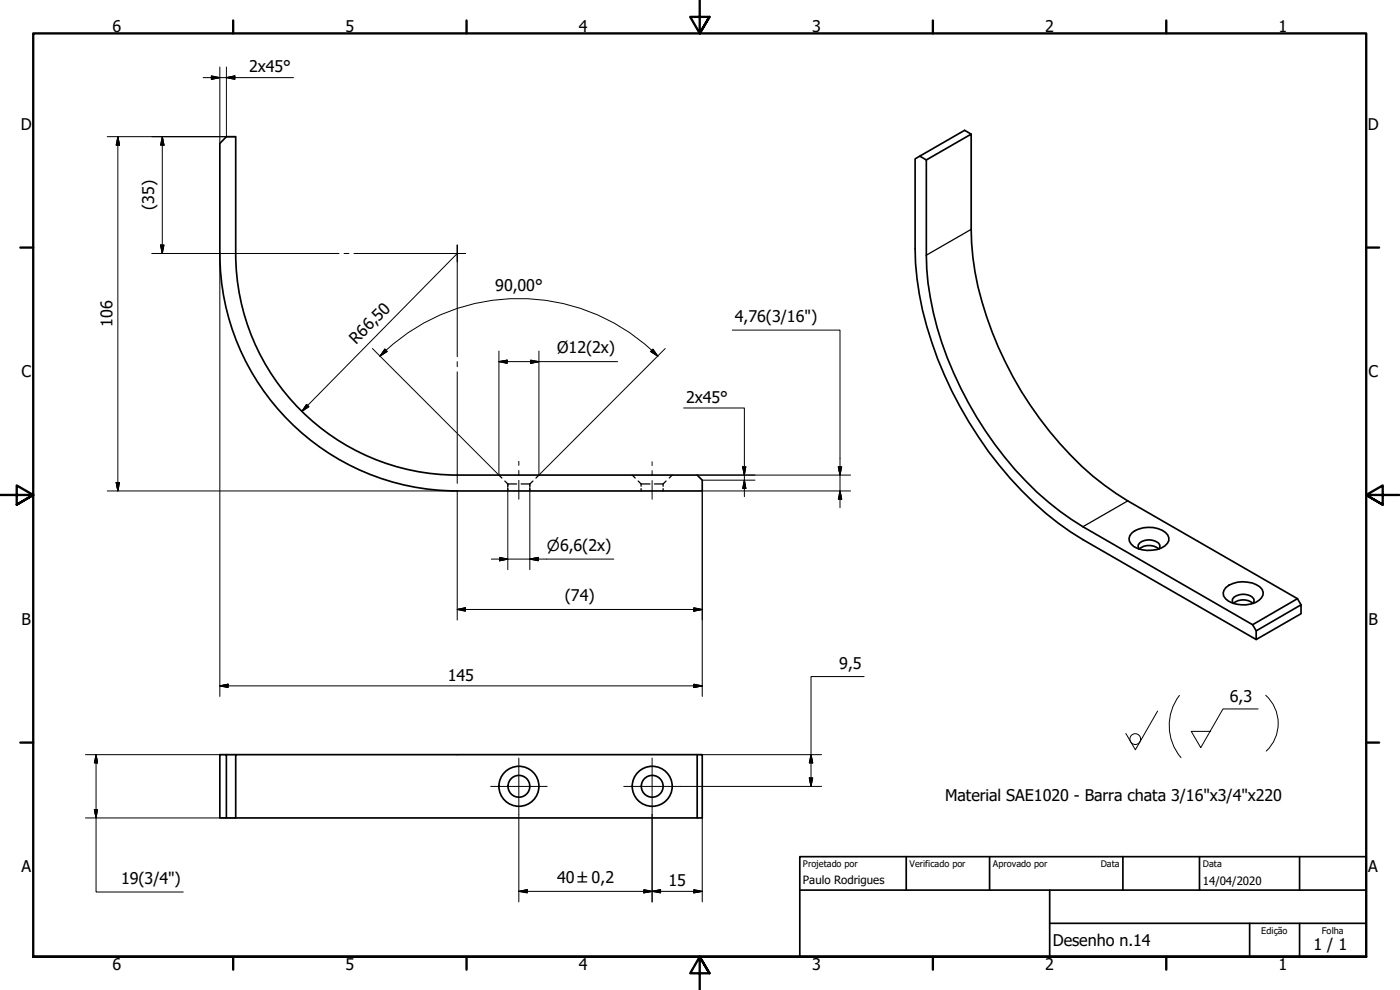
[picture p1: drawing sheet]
<svg xmlns="http://www.w3.org/2000/svg" width="420mm" height="297mm" viewBox="0 0 420 297" stroke-linecap="round" stroke-linejoin="round" font-family="sans-serif">
<!-- layer: Oculto (ISO) -->
<g fill="none" stroke="#000" stroke-width=".38">
<path d="M149.7 142.5l.9 .9M151.5 144.3l.9 .9M152.4 145.2h2.7M152.4 145.2v.7M152.4 146.6v.7M156.4 145.2h2.6M159 145.2v.7M159 146.6v.7M160 144.3l-1 .9M161.7 142.5l-.9 .9M189.7 142.5l.9 .9M191.5 144.3l.9 .9"/>
<path d="M192.4 145.2h2.7M192.4 145.2v.7M192.4 146.6v.7M196.4 145.2h2.6M199 145.2v.7M199 146.6v.7M199.9 144.3l-.9 .9M201.7 142.5l-.8 .9"/>
</g>
<g fill="none" stroke="#000" stroke-width=".51">
<path d="M278 48l13.5-7.8v28.6a95.4 95.4 0 0 0 12.5 44.2 101.5 101.5 0 0 0 31 35.1l3.5 2.2 50.9 29.3M291.5 40.2l-2-1.1-14.9 8.6v27a102 102 0 0 0 13.5 47.3 107.8 107.8 0 0 0 33.1 37.6l3.8 2.3 52 30v-2.6l-1.1-1.9-50.9-29.4a99 99 0 0 1-36.7-41.6 92.8 92.8 0 0 1-10.3-39.8v-28.6l-2-1.2M66 76.1v-33.1l1.9-2h2.8v35.1M66 76a71.3 71.3 0 0 0 71.2 71.3h73.6v-3.2l-1.6-1.6h-72a66.5 66.5 0 0 1-66.5-66.5M339.7 159.9a8.7 8.7 0 0 1 10.1-.1 2.38 2.38 0 0 1-.2 4 8.6 8.6 0 0 1-10.1-.6 2.24 2.24 0 0 1 .2-3.3zM341.8 164.7a1.48 1.48 0 0 1 1-2.3 4.4 4.4 0 0 1 5.2 1l.1 .7-.2 .6M341.9 164.7a4.7 4.7 0 0 1 5.9 0M367.9 176.3a8.4 8.4 0 0 1 10.9 .5 2.4 2.4 0 0 1-1 3.3 8.7 8.7 0 0 1-10-.5 2.24 2.24 0 0 1 .1-3.3zM376 181a4.8 4.8 0 0 0-5.9 0l-.3-.6a2.17 2.17 0 0 1 2.2-2 4.2 4.2 0 0 1 4.3 1.4l.1 .6-.3 .6M377 189.3l13.5-7.8v2.6l-13.5 7.8M390.5 181.5l-1.1-1.9-13.5 7.8M66 226.4h1.9v19h-1.9z"/>
<path d="M67.9 226.4h2.8M209.2 226.4h-138.5v19M67.9 245.4h142.9v-19h-1.6v19"/>
<circle cx="155.7" cy="235.9" r="3.3"/>
<circle cx="155.7" cy="235.9" r="6"/>
<circle cx="195.7" cy="235.9" r="3.3"/>
<circle cx="195.7" cy="235.9" r="6"/>
</g>
<path d="M291.5 68.8l-13.5 7.8M338.5 150.3l-13.5 7.7" fill="none" stroke="#000" stroke-width=".38"/>
<!-- layer: Borda (ISO) -->
<g fill="none" stroke="#000" stroke-width=".7">
<path d="M70 6.1v3.9M140 6.1v3.9M210 0v10l-2.9-4.9h5.8l-2.9 4.9 2.9-4.9M280 6.1v3.9M350 6.1v3.9M6.1 74.3h3.9M410 74.3h3.9M0 148.5h10l-5-2.8v5.7l5-2.9-5 2.9M420 148.5h-10l5-2.8v5.7l-5-2.9 5 2.9M6.1 222.8h3.9M410 222.8h3.9M10 287.1v-277.1h400v277.1h-400h400"/>
<path d="M70 287.1v3.8M140 287.1v3.8M212.9 292l-2.9-4.9 2.9 4.9h-5.8l2.9-4.9v9.9M280 287.1v3.8M350 287.1v3.8"/>
</g>
<path d="M240 257h170v30.1h-170zM272 257v10.1M297 257v10.1M337 257v10.1M360 257v10.1M390 257v10.1M240 267.1h170M315 277h95M315 267.1v20M375 277v10.1M390 277v10.1" fill="none" stroke="#000" stroke-width=".51"/>
<!-- layer: Geometria de rascunho (ISO) -->
<path d="M354 208.6a14.9 14.9 0 0 0 .4 18.7M379.8 208.6a11.4 11.4 0 0 1 .2 16.8" fill="none" stroke="#000" stroke-width=".3"/>
<!-- layer: Marca de centro (ISO) -->
<path d="M68.2 76.1h33.5M103.3 76.1h1.4M106.2 76.1h31h-2.5M137.2 73.5v2.6v-2.6M137.2 78.5v-2.4v30.9M139.7 76.1h-2.5h2.5M137.2 108.5v1.5M137.2 111.6v33.4M147.3 236h16.9M155.7 227.4v17M187.2 236h17M195.7 227.4v17" fill="none" stroke="#000" stroke-width=".3"/>
<g fill="none" stroke="#000" stroke-width=".3">
<path d="M61 23.3h27.1M63.4 22.8l2.6 .5-2.6 .5zM66 20.1v22.9M67.9 23.3l2.6-.5v1zM67.9 20.1v20.9M32.2 41h38.5M35.4 41l.5 2.5h-1zM35.4 41v106.3M48.7 41l.5 2.5h-1zM48.7 41v35.1M45.5 76.1h22.7M48.2 73.5h1l-.5 2.6z"/>
<path d="M66 76.1v132.9M137.2 76.1l-46.6 47.3M219.8 99h32.3v53.3M111.8 104.6l25.3 25.3M115.5 104.8l.7 .7-2.2 1.4zM149.7 108.5l2.5-.4v.9zM149.7 108.5h35.7M149.7 105.3v37.2l-12.3-12.3M159.3 108.1l2.4 .4-2.4 .5zM195.6 105.1a59 59 0 0 0-81.6 1.8M195.6 105.1l1.8 1.8M196 104.8l1.4 2.1-2.1-1.4z"/>
<path d="M199.6 104.6l-37.9 37.9v-37.2M92 121.3l.7 .7-2.1 1.4zM205.2 122.4h18.2v26.6M32.2 147.3h105v38.7M34.9 144.8h1l-.5 2.5zM152.4 145.2v25.7M159 145.2v25.7M209.2 142.5h46.1M210.8 144.1h15.8M222.9 140.1h.9l-.4 2.4zM223.4 144.1l.4 2.4h-.9zM251.6 140.1h1l-.5 2.4z"/>
<path d="M252.1 147.3l.5 2.5h-1zM255.3 147.3h-44.5v61.7M147.4 167.8h36.8M149.9 167.2l2.5 .6-2.5 .5zM159 167.8l2.5-.6v1.1zM137.2 182.9l2.5-.5v1zM137.2 182.9h73.6M208.2 182.4l2.6 .5-2.6 .5zM66 205.8l2.5-.5v1zM66 205.8h144.8M208.2 205.3l2.6 .5-2.6 .5zM259.3 203h-15.9v33"/>
<path d="M25.7 226.4h45M28.8 226.4l.5 2.5h-1zM28.8 226.4v41.2h26.2M204.2 236h42.4M209.2 226.4h37.4M242.9 233.4h1l-.5 2.6zM243.4 226.4l.5 2.5h-1zM25.7 245.4h45M28.3 242.9h1l-.5 2.5zM155.7 244.4v26.2M195.7 244.4v26.2M210.8 245.4v25.2"/>
<path d="M155.7 267.4l2.5-.5v1zM155.7 267.4h55.1M193.2 266.9l2.5 .5-2.5 .5zM195.7 267.4l2.5-.5v1zM208.2 266.9l2.6 .5-2.6 .5z"/>
</g>
<g fill="#000" stroke="#000" stroke-width=".3">
<path d="M63.4 23.8l2.6-.5zM63.4 22.8l2.6 .5-2.6 .5zM67.9 23.3l2.6-.5zM67.9 23.3l2.6-.5v1zM35.4 41l.5 2.5zM35.4 41l.5 2.5h-1zM48.7 41l.5 2.5zM48.7 41l.5 2.5h-1zM48.2 73.5l.5 2.6zM48.2 73.5h1l-.5 2.6zM115.5 104.8l-1.5 2.1zM115.5 104.8l.7 .7-2.2 1.4z"/>
<path d="M149.7 108.5l2.5-.4zM149.7 108.5l2.5-.4v.9zM159.3 109l2.4-.5zM159.3 108.1l2.4 .4-2.4 .5zM195.3 105.5l2.1 1.4zM196 104.8l1.4 2.1-2.1-1.4zM92 121.3l-1.4 2.1zM92 121.3l.7 .7-2.1 1.4zM34.9 144.8l.5 2.5zM34.9 144.8h1l-.5 2.5zM222.9 140.1l.5 2.4zM222.9 140.1h.9l-.4 2.4z"/>
<path d="M223.4 144.1l.4 2.4zM223.4 144.1l.4 2.4h-.9zM251.6 140.1l.5 2.4zM251.6 140.1h1l-.5 2.4zM252.1 147.3l.5 2.5zM252.1 147.3l.5 2.5h-1zM149.9 168.3l2.5-.5zM149.9 167.2l2.5 .6-2.5 .5zM159 167.8l2.5-.6zM159 167.8l2.5-.6v1.1zM137.2 182.9l2.5-.5zM137.2 182.9l2.5-.5v1z"/>
<path d="M208.2 183.4l2.6-.5zM208.2 182.4l2.6 .5-2.6 .5zM66 205.8l2.5-.5zM66 205.8l2.5-.5v1zM208.2 206.3l2.6-.5zM208.2 205.3l2.6 .5-2.6 .5zM28.8 226.4l.5 2.5zM28.8 226.4l.5 2.5h-1zM242.9 233.4l.5 2.6zM242.9 233.4h1l-.5 2.6zM243.4 226.4l.5 2.5zM243.4 226.4l.5 2.5h-1z"/>
<path d="M28.3 242.9l.5 2.5zM28.3 242.9h1l-.5 2.5zM155.7 267.4l2.5-.5zM155.7 267.4l2.5-.5v1zM193.2 267.9l2.5-.5zM193.2 266.9l2.5 .5-2.5 .5zM195.7 267.4l2.5-.5zM195.7 267.4l2.5-.5v1zM208.2 267.9l2.6-.5zM208.2 266.9l2.6 .5-2.6 .5z"/>
</g>
<!-- layer: Linha de centro (ISO) -->
<path d="M155.7 138.4v1.2M195.7 138.5v1.2M155.7 144.1v5.7M155.7 141.1v1.5M195.7 144.2v5.6M195.7 141.2v1.5" fill="none" stroke="#000" stroke-width=".3"/>
<g fill="none" stroke="#000" stroke-width=".3">
<path d="M347.4 213.3l-6.7 11.7-2.8-4.9M377.6 212.7h-10.6l-6.6 11.6-2.9-4.9h5.7"/>
<circle cx="340.7" cy="221.8" r="1.62"/>
</g>
<g font-size="4.8">
<text x="33.7" y="9.6">6</text>
<text x="103.7" y="9.6">5</text>
<text x="173.7" y="9.6">4</text>
<text x="243.7" y="9.6">3</text>
<text x="313.7" y="9.6">2</text>
<text x="383.7" y="9.6">1</text>
<text x="74.8" y="21.7">2x45°</text>
<text x="6.2" y="38.9">D</text>
<text x="410.5" y="38.9">D</text>
<text x="46.2" y="63" transform="rotate(-90 46.2 63)">(35)</text>
<text x="148.6" y="87.2">90,00°</text>
<text x="33.8" y="98.1" transform="rotate(-90 33.8 98.1)">106</text>
<text x="220.5" y="96.6">4,76(3/16&quot;)</text>
<text x="106.9" y="103.4" transform="rotate(-45 106.9 103.4)">R66,50</text>
<text x="167.3" y="106">Ø12(2x)</text>
<text x="6.4" y="113.1">C</text>
<text x="410.7" y="113.1">C</text>
<text x="205.9" y="120.8">2x45°</text>
<text x="169.5" y="180.4">(74)</text>
<text x="6.4" y="187.4">B</text>
<text x="410.7" y="187.4">B</text>
<text x="251.8" y="200.6">9,5</text>
<text x="134.4" y="204.2">145</text>
<text x="369.1" y="210.6">6,3</text>
<text x="283.7" y="240.3">Material SAE1020 - Barra chata 3/16&quot;x3/4&quot;x220</text>
<text x="6.4" y="261.7">A</text>
<text x="410.7" y="261.7">A</text>
<text x="36.3" y="265.2">19(3/4&quot;)</text>
<text x="167.2" y="265">40 ±0,2</text>
<text x="200.6" y="265.8">15</text>
<text x="316" y="283.8">Desenho n.14</text>
<text x="394.2" y="285">1 / 1</text>
<text x="33.7" y="290.9">6</text>
<text x="103.7" y="290.9">5</text>
<text x="173.7" y="290.9">4</text>
<text x="243.7" y="290.9">3</text>
<text x="313.7" y="290.9">2</text>
<text x="383.7" y="290.9">1</text>
</g>
<text font-size="4.6" x="164.1" y="165.3">⌀6,6(2x)</text>
<g font-size="3.4">
<text x="241" y="265.4">Paulo Rodrigues</text>
<text x="361" y="265.5">14/04/2020</text>
</g>
<g font-size="2.7">
<text x="241" y="260.1">Projetado por</text>
<text x="273" y="260.1">Verificado por</text>
<text x="298" y="260.1">Aprovado por</text>
<text x="330.3" y="260">Data</text>
<text x="361" y="260">Data</text>
<text x="378.5" y="280.2">Edição</text>
<text x="396.7" y="280.1">Folha</text>
</g>
</svg>
